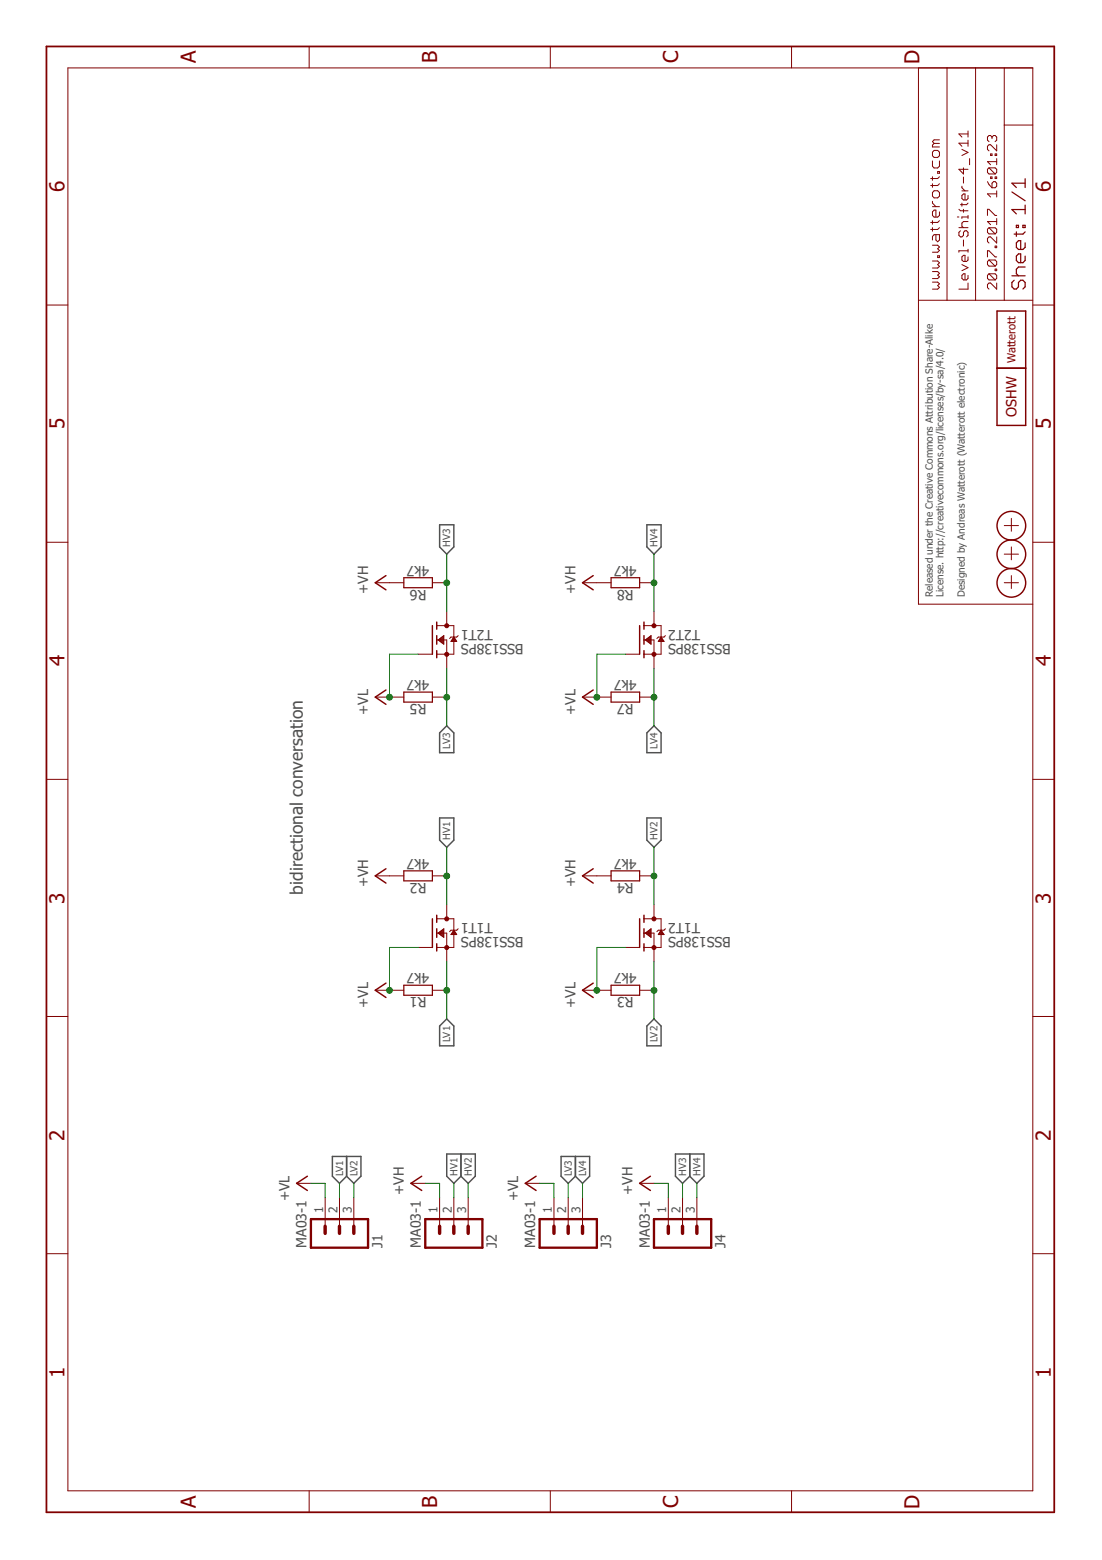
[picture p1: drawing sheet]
<?xml version="1.0" encoding="utf-8"?>
<!DOCTYPE eagle SYSTEM "eagle.dtd">
<eagle version="7.7.0">
<drawing>
<settings>
<setting alwaysvectorfont="no"/>
<setting verticaltext="up"/>
</settings>
<grid distance="0.1" unitdist="inch" unit="inch" style="lines" multiple="1" display="no" altdistance="0.01" altunitdist="inch" altunit="inch"/>
<schematic xreflabel="%F%N/%S.%C%R" xrefpart="/%S.%C%R">
<libraries>
<library name="we-rcl">
<symbols>
<symbol name="RESISTOR">
<pin name="1" x="-5.08" y="0" visible="off" length="short" direction="pas" swaplevel="1"/>
<pin name="2" x="5.08" y="0" visible="off" length="short" direction="pas" swaplevel="1" rot="R180"/>
<wire x1="-2.54" y1="0.889" x2="2.54" y2="0.889" width="0.2032" layer="94"/>
<wire x1="2.54" y1="0.889" x2="2.54" y2="-0.889" width="0.2032" layer="94"/>
<wire x1="2.54" y1="-0.889" x2="-2.54" y2="-0.889" width="0.2032" layer="94"/>
<wire x1="-2.54" y1="-0.889" x2="-2.54" y2="0.889" width="0.2032" layer="94"/>
<text x="0" y="1.27" size="1.778" layer="95" align="bottom-center">&gt;NAME</text>
<text x="0" y="-1.27" size="1.778" layer="96" align="top-center">&gt;VALUE</text>
</symbol>
</symbols>
<devicesets>
<deviceset name="RESISTOR" prefix="R" uservalue="yes">
<gates>
<gate name="R" symbol="RESISTOR" x="0" y="0"/>
</gates>
<devices>
<device name="-0603" package="C0603">
<connects>
<connect gate="R" pin="1" pad="1"/>
<connect gate="R" pin="2" pad="2"/>
</connects>
<technologies>
<technology name=""/>
</technologies>
</device>
<device name="-0805" package="C0805">
<connects>
<connect gate="R" pin="1" pad="1"/>
<connect gate="R" pin="2" pad="2"/>
</connects>
<technologies>
<technology name=""/>
</technologies>
</device>
<device name="-0402" package="C0402">
<connects>
<connect gate="R" pin="1" pad="1"/>
<connect gate="R" pin="2" pad="2"/>
</connects>
<technologies>
<technology name=""/>
</technologies>
</device>
<device name="-1206" package="C1206">
<connects>
<connect gate="R" pin="1" pad="1"/>
<connect gate="R" pin="2" pad="2"/>
</connects>
<technologies>
<technology name=""/>
</technologies>
</device>
<device name="-0201" package="C0201">
<connects>
<connect gate="R" pin="1" pad="1"/>
<connect gate="R" pin="2" pad="2"/>
</connects>
<technologies>
<technology name=""/>
</technologies>
</device>
<device name="-1210" package="C1210">
<connects>
<connect gate="R" pin="1" pad="1"/>
<connect gate="R" pin="2" pad="2"/>
</connects>
<technologies>
<technology name=""/>
</technologies>
</device>
<device name="-1808" package="C1808">
<connects>
<connect gate="R" pin="1" pad="1"/>
<connect gate="R" pin="2" pad="2"/>
</connects>
<technologies>
<technology name=""/>
</technologies>
</device>
<device name="-1812" package="C1812">
<connects>
<connect gate="R" pin="1" pad="1"/>
<connect gate="R" pin="2" pad="2"/>
</connects>
<technologies>
<technology name=""/>
</technologies>
</device>
<device name="-1825" package="C1825">
<connects>
<connect gate="R" pin="1" pad="1"/>
<connect gate="R" pin="2" pad="2"/>
</connects>
<technologies>
<technology name=""/>
</technologies>
</device>
<device name="-07" package="R0207/7">
<connects>
<connect gate="R" pin="1" pad="1"/>
<connect gate="R" pin="2" pad="2"/>
</connects>
<technologies>
<technology name=""/>
</technologies>
</device>
<device name="-10" package="R0207/10">
<connects>
<connect gate="R" pin="1" pad="1"/>
<connect gate="R" pin="2" pad="2"/>
</connects>
<technologies>
<technology name=""/>
</technologies>
</device>
<device name="-12" package="R0207/12">
<connects>
<connect gate="R" pin="1" pad="1"/>
<connect gate="R" pin="2" pad="2"/>
</connects>
<technologies>
<technology name=""/>
</technologies>
</device>
<device name="-15" package="R0207/15">
<connects>
<connect gate="R" pin="1" pad="1"/>
<connect gate="R" pin="2" pad="2"/>
</connects>
<technologies>
<technology name=""/>
</technologies>
</device>
<device name="10LP" package="R0207/10-LARGE_PADS">
<connects>
<connect gate="R" pin="1" pad="1"/>
<connect gate="R" pin="2" pad="2"/>
</connects>
<technologies>
<technology name=""/>
</technologies>
</device>
</devices>
</deviceset>
</devicesets>
</library>
<library name="we-symbol">
<symbols>
<symbol name="A4L-LOC">
<wire x1="256.54" y1="3.81" x2="256.54" y2="8.89" width="0.1016" layer="94"/>
<wire x1="256.54" y1="8.89" x2="256.54" y2="13.97" width="0.1016" layer="94"/>
<wire x1="256.54" y1="13.97" x2="256.54" y2="19.05" width="0.1016" layer="94"/>
<wire x1="256.54" y1="19.05" x2="256.54" y2="24.13" width="0.1016" layer="94"/>
<wire x1="161.29" y1="3.81" x2="161.29" y2="24.13" width="0.1016" layer="94"/>
<wire x1="161.29" y1="24.13" x2="215.265" y2="24.13" width="0.1016" layer="94"/>
<wire x1="215.265" y1="24.13" x2="256.54" y2="24.13" width="0.1016" layer="94"/>
<wire x1="246.38" y1="3.81" x2="246.38" y2="8.89" width="0.1016" layer="94"/>
<wire x1="246.38" y1="8.89" x2="256.54" y2="8.89" width="0.1016" layer="94"/>
<wire x1="246.38" y1="8.89" x2="215.265" y2="8.89" width="0.1016" layer="94"/>
<wire x1="215.265" y1="8.89" x2="215.265" y2="3.81" width="0.1016" layer="94"/>
<wire x1="215.265" y1="8.89" x2="215.265" y2="13.97" width="0.1016" layer="94"/>
<wire x1="215.265" y1="13.97" x2="256.54" y2="13.97" width="0.1016" layer="94"/>
<wire x1="215.265" y1="13.97" x2="215.265" y2="19.05" width="0.1016" layer="94"/>
<wire x1="215.265" y1="19.05" x2="256.54" y2="19.05" width="0.1016" layer="94"/>
<wire x1="215.265" y1="19.05" x2="215.265" y2="24.13" width="0.1016" layer="94"/>
<frame x1="0" y1="0" x2="260.35" y2="179.07" columns="6" rows="4" layer="94"/>
<text x="217.17" y="15.24" size="1.778" layer="94" font="vector">&gt;DRAWING_NAME</text>
<text x="217.17" y="10.16" size="1.778" layer="94" font="vector">&gt;LAST_DATE_TIME</text>
<text x="230.505" y="5.08" size="2.54" layer="94" font="vector">&gt;SHEET</text>
<text x="217.17" y="5.08" size="2.54" layer="94" font="vector">Sheet:</text>
<text x="217.17" y="20.32" size="2.032" layer="94" font="vector">www.watterott.com</text>
</symbol>
<symbol name="OSHW_LOGO">
<wire x1="5.08" y1="2.54" x2="5.08" y2="-2.54" width="0.254" layer="94"/>
<wire x1="5.08" y1="-2.54" x2="-5.08" y2="-2.54" width="0.254" layer="94"/>
<wire x1="-5.08" y1="-2.54" x2="-5.08" y2="2.54" width="0.254" layer="94"/>
<wire x1="-5.08" y1="2.54" x2="5.08" y2="2.54" width="0.254" layer="94"/>
<text x="0" y="0" size="1.778" layer="94" align="center">OSHW</text>
</symbol>
<symbol name="PASSER">
<wire x1="-1.016" y1="0" x2="1.27" y2="0" width="0.127" layer="94"/>
<wire x1="0" y1="1.27" x2="0" y2="-1.27" width="0.127" layer="94"/>
<circle x="0" y="0" radius="2.54" width="0.254" layer="94"/>
</symbol>
<symbol name="WE_LOGO">
<wire x1="5.08" y1="2.54" x2="5.08" y2="-2.54" width="0.254" layer="94"/>
<wire x1="5.08" y1="-2.54" x2="-5.08" y2="-2.54" width="0.254" layer="94"/>
<wire x1="-5.08" y1="-2.54" x2="-5.08" y2="2.54" width="0.254" layer="94"/>
<wire x1="-5.08" y1="2.54" x2="5.08" y2="2.54" width="0.254" layer="94"/>
<text x="0" y="0" size="1.4224" layer="94" align="center">Watterott</text>
</symbol>
</symbols>
<devicesets>
<deviceset name="FRAME-A4L" prefix="FRAME">
<gates>
<gate name="F" symbol="A4L-LOC" x="0" y="0"/>
</gates>
<devices>
<device name="">
<technologies>
<technology name=""/>
</technologies>
</device>
</devices>
</deviceset>
<deviceset name="OSHW_LOGO" prefix="LOGO">
<gates>
<gate name="L" symbol="OSHW_LOGO" x="0" y="0"/>
</gates>
<devices>
<device name="X0100" package="OSHW_6X100">
<technologies>
<technology name=""/>
</technologies>
</device>
<device name="X0150" package="OSHW_6X150">
<technologies>
<technology name=""/>
</technologies>
</device>
<device name="X0200" package="OSHW_6X200">
<technologies>
<technology name=""/>
</technologies>
</device>
<device name="X0070" package="OSHW_6X70">
<technologies>
<technology name=""/>
</technologies>
</device>
</devices>
</deviceset>
<deviceset name="PASSER" prefix="X">
<gates>
<gate name="X" symbol="PASSER" x="0" y="0"/>
</gates>
<devices>
<device name="-07" package="PASSER_07MM">
<technologies>
<technology name=""/>
</technologies>
</device>
<device name="-04" package="PASSER_04MM">
<technologies>
<technology name=""/>
</technologies>
</device>
</devices>
</deviceset>
<deviceset name="LOGO" prefix="LOGO">
<gates>
<gate name="L" symbol="WE_LOGO" x="0" y="0"/>
</gates>
<devices>
<device name="-PLACE" package="LOGO_TPLACE">
<technologies>
<technology name=""/>
</technologies>
</device>
<device name="-LAYER" package="LOGO_TOP">
<technologies>
<technology name=""/>
</technologies>
</device>
<device name="-STOP" package="LOGO_STOP">
<technologies>
<technology name=""/>
</technologies>
</device>
<device name="-S_STOP" package="SPARK_STOP">
<technologies>
<technology name=""/>
</technologies>
</device>
<device name="-S_LAYER" package="SPARK_TOP">
<technologies>
<technology name=""/>
</technologies>
</device>
<device name="-S_PLACE_M" package="SPARK_TPLACE_M">
<technologies>
<technology name=""/>
</technologies>
</device>
<device name="-S_PLACE_S" package="SPARK_TPLACE_S">
<technologies>
<technology name=""/>
</technologies>
</device>
</devices>
</deviceset>
</devicesets>
</library>
<library name="supply1">
<symbols>
<symbol name="+5V">
<wire x1="1.27" y1="-1.905" x2="0" y2="0" width="0.254" layer="94"/>
<wire x1="0" y1="0" x2="-1.27" y2="-1.905" width="0.254" layer="94"/>
<text x="-2.54" y="-5.08" size="1.778" layer="96" rot="R90">&gt;VALUE</text>
<pin name="+5V" x="0" y="-2.54" visible="off" length="short" direction="sup" rot="R90"/>
</symbol>
<symbol name="+3V3">
<wire x1="1.27" y1="-1.905" x2="0" y2="0" width="0.254" layer="94"/>
<wire x1="0" y1="0" x2="-1.27" y2="-1.905" width="0.254" layer="94"/>
<text x="-2.54" y="-5.08" size="1.778" layer="96" rot="R90">&gt;VALUE</text>
<pin name="+3V3" x="0" y="-2.54" visible="off" length="short" direction="sup" rot="R90"/>
</symbol>
</symbols>
<devicesets>
<deviceset name="+5V" prefix="P+">
<gates>
<gate name="1" symbol="+5V" x="0" y="0"/>
</gates>
<devices>
<device name="">
<technologies>
<technology name=""/>
</technologies>
</device>
</devices>
</deviceset>
<deviceset name="+3V3" prefix="+3V3">
<gates>
<gate name="G$1" symbol="+3V3" x="0" y="0"/>
</gates>
<devices>
<device name="">
<technologies>
<technology name=""/>
</technologies>
</device>
</devices>
</deviceset>
</devicesets>
</library>
<library name="we-transistor">
<symbols>
<symbol name="MOSFET_N-CHN">
<text x="2.54" y="0" size="1.778" layer="95">&gt;NAME</text>
<text x="2.54" y="-2.54" size="1.778" layer="96">&gt;VALUE</text>
<pin name="G" x="-5.08" y="-2.54" visible="off" length="short" direction="pas"/>
<pin name="D" x="0" y="5.08" visible="off" length="short" direction="pas" rot="R270"/>
<pin name="S" x="0" y="-5.08" visible="off" length="short" direction="pas" rot="R90"/>
<wire x1="-1.778" y1="0.762" x2="-1.778" y2="0" width="0.254" layer="94"/>
<wire x1="-1.778" y1="0" x2="-1.778" y2="-0.762" width="0.254" layer="94"/>
<wire x1="-1.778" y1="3.175" x2="-1.778" y2="2.54" width="0.254" layer="94"/>
<wire x1="-1.778" y1="2.54" x2="-1.778" y2="1.905" width="0.254" layer="94"/>
<wire x1="-1.778" y1="0" x2="0" y2="0" width="0.1524" layer="94"/>
<wire x1="0" y1="0" x2="0" y2="-2.54" width="0.1524" layer="94"/>
<wire x1="-1.778" y1="-1.905" x2="-1.778" y2="-2.54" width="0.254" layer="94"/>
<wire x1="-1.778" y1="-2.54" x2="-1.778" y2="-3.175" width="0.254" layer="94"/>
<wire x1="-2.54" y1="2.54" x2="-2.54" y2="-2.54" width="0.254" layer="94"/>
<wire x1="0" y1="-2.54" x2="-1.778" y2="-2.54" width="0.1524" layer="94"/>
<wire x1="1.27" y1="2.54" x2="1.27" y2="0.508" width="0.1524" layer="94"/>
<wire x1="1.27" y1="0.508" x2="1.27" y2="-2.54" width="0.1524" layer="94"/>
<wire x1="0" y1="-2.54" x2="1.27" y2="-2.54" width="0.1524" layer="94"/>
<wire x1="-1.778" y1="2.54" x2="1.27" y2="2.54" width="0.1524" layer="94"/>
<wire x1="2.032" y1="0.762" x2="1.778" y2="0.508" width="0.1524" layer="94"/>
<wire x1="1.778" y1="0.508" x2="1.27" y2="0.508" width="0.1524" layer="94"/>
<wire x1="1.27" y1="0.508" x2="0.762" y2="0.508" width="0.1524" layer="94"/>
<wire x1="0.762" y1="0.508" x2="0.508" y2="0.254" width="0.1524" layer="94"/>
<circle x="0" y="-2.54" radius="0.3592" width="0" layer="94"/>
<circle x="0" y="2.54" radius="0.3592" width="0" layer="94"/>
<polygon width="0.1524" layer="94">
<vertex x="1.27" y="0.508"/>
<vertex x="0.762" y="-0.254"/>
<vertex x="1.778" y="-0.254"/>
</polygon>
<polygon width="0.1524" layer="94">
<vertex x="-1.524" y="0"/>
<vertex x="-0.508" y="0.762"/>
<vertex x="-0.508" y="-0.762"/>
</polygon>
</symbol>
</symbols>
<devicesets>
<deviceset name="BSS138PS" prefix="T">
<gates>
<gate name="T1" symbol="MOSFET_N-CHN" x="0" y="10.16"/>
<gate name="T2" symbol="MOSFET_N-CHN" x="0" y="-10.16"/>
</gates>
<devices>
<device name="" package="SOT363">
<connects>
<connect gate="T1" pin="D" pad="6"/>
<connect gate="T1" pin="G" pad="2"/>
<connect gate="T1" pin="S" pad="1"/>
<connect gate="T2" pin="D" pad="3"/>
<connect gate="T2" pin="G" pad="5"/>
<connect gate="T2" pin="S" pad="4"/>
</connects>
<technologies>
<technology name=""/>
</technologies>
</device>
</devices>
</deviceset>
</devicesets>
</library>
<library name="we-con">
<symbols>
<symbol name="MA03-1">
<wire x1="3.81" y1="-5.08" x2="-1.27" y2="-5.08" width="0.4064" layer="94"/>
<wire x1="1.27" y1="2.54" x2="2.54" y2="2.54" width="0.6096" layer="94"/>
<wire x1="1.27" y1="0" x2="2.54" y2="0" width="0.6096" layer="94"/>
<wire x1="1.27" y1="-2.54" x2="2.54" y2="-2.54" width="0.6096" layer="94"/>
<wire x1="-1.27" y1="5.08" x2="-1.27" y2="-5.08" width="0.4064" layer="94"/>
<wire x1="3.81" y1="-5.08" x2="3.81" y2="5.08" width="0.4064" layer="94"/>
<wire x1="-1.27" y1="5.08" x2="3.81" y2="5.08" width="0.4064" layer="94"/>
<text x="-1.27" y="-7.62" size="1.778" layer="96">&gt;VALUE</text>
<text x="-1.27" y="5.842" size="1.778" layer="95">&gt;NAME</text>
<pin name="1" x="7.62" y="-2.54" visible="pad" length="middle" direction="pas" swaplevel="1" rot="R180"/>
<pin name="2" x="7.62" y="0" visible="pad" length="middle" direction="pas" swaplevel="1" rot="R180"/>
<pin name="3" x="7.62" y="2.54" visible="pad" length="middle" direction="pas" swaplevel="1" rot="R180"/>
</symbol>
</symbols>
<devicesets>
<deviceset name="MA03-1" prefix="J">
<gates>
<gate name="J" symbol="MA03-1" x="0" y="0"/>
</gates>
<devices>
<device name="" package="MA03-1">
<connects>
<connect gate="J" pin="1" pad="1"/>
<connect gate="J" pin="2" pad="2"/>
<connect gate="J" pin="3" pad="3"/>
</connects>
<technologies>
<technology name=""/>
</technologies>
</device>
</devices>
</deviceset>
</devicesets>
</library>
</libraries>
<attributes>
</attributes>
<variantdefs>
</variantdefs>
<classes>
<class number="0" name="default" width="0" drill="0">
</class>
</classes>
<parts>
<part name="FRAME1" library="we-symbol" deviceset="FRAME-A4L" device=""/>
<part name="LOGO1" library="we-symbol" deviceset="OSHW_LOGO" device="X0070"/>
<part name="X1" library="we-symbol" deviceset="PASSER" device="-07"/>
<part name="X2" library="we-symbol" deviceset="PASSER" device="-07"/>
<part name="LOGO2" library="we-symbol" deviceset="LOGO" device="-S_PLACE_S"/>
<part name="T1" library="we-transistor" deviceset="BSS138PS" device=""/>
<part name="T2" library="we-transistor" deviceset="BSS138PS" device=""/>
<part name="R1" library="we-rcl" deviceset="RESISTOR" device="-0402" value="4k7"/>
<part name="+VH" library="supply1" deviceset="+5V" device="" value="+VH"/>
<part name="R2" library="we-rcl" deviceset="RESISTOR" device="-0402" value="4k7"/>
<part name="VL" library="supply1" deviceset="+3V3" device="" value="+VL"/>
<part name="R3" library="we-rcl" deviceset="RESISTOR" device="-0402" value="4k7"/>
<part name="+VH1" library="supply1" deviceset="+5V" device="" value="+VH"/>
<part name="R4" library="we-rcl" deviceset="RESISTOR" device="-0402" value="4k7"/>
<part name="VL1" library="supply1" deviceset="+3V3" device="" value="+VL"/>
<part name="R5" library="we-rcl" deviceset="RESISTOR" device="-0402" value="4k7"/>
<part name="+VH2" library="supply1" deviceset="+5V" device="" value="+VH"/>
<part name="R6" library="we-rcl" deviceset="RESISTOR" device="-0402" value="4k7"/>
<part name="VL2" library="supply1" deviceset="+3V3" device="" value="+VL"/>
<part name="R7" library="we-rcl" deviceset="RESISTOR" device="-0402" value="4k7"/>
<part name="+VH3" library="supply1" deviceset="+5V" device="" value="+VH"/>
<part name="R8" library="we-rcl" deviceset="RESISTOR" device="-0402" value="4k7"/>
<part name="VL3" library="supply1" deviceset="+3V3" device="" value="+VL"/>
<part name="J1" library="we-con" deviceset="MA03-1" device=""/>
<part name="J2" library="we-con" deviceset="MA03-1" device=""/>
<part name="J3" library="we-con" deviceset="MA03-1" device=""/>
<part name="J4" library="we-con" deviceset="MA03-1" device=""/>
<part name="VL4" library="supply1" deviceset="+3V3" device="" value="+VL"/>
<part name="VL5" library="supply1" deviceset="+3V3" device="" value="+VL"/>
<part name="+VH4" library="supply1" deviceset="+5V" device="" value="+VH"/>
<part name="+VH5" library="supply1" deviceset="+5V" device="" value="+VH"/>
<part name="X3" library="we-symbol" deviceset="PASSER" device="-07"/>
</parts>
<sheets>
<sheet>
<plain>
<text x="162.56" y="22.86" size="1.27" layer="95" align="top-left">Released under the Creative Commons Attribution Share-Alike 
License. http://creativecommons.org/licenses/by-sa/4.0/

Designed by Andreas Watterott (Watterott electronic)</text>
<text x="127" y="134.62" size="2.1844" layer="97" align="center">bidirectional conversation</text>
</plain>
<instances>
<instance part="FRAME1" gate="F" x="0" y="0"/>
<instance part="LOGO1" gate="L" x="198.12" y="7.62"/>
<instance part="X1" gate="X" x="165.1" y="7.62"/>
<instance part="X2" gate="X" x="170.18" y="7.62"/>
<instance part="LOGO2" gate="L" x="208.28" y="7.62"/>
<instance part="T1" gate="T1" x="102.87" y="107.95" rot="R270"/>
<instance part="T1" gate="T2" x="102.87" y="71.12" rot="R270"/>
<instance part="T2" gate="T1" x="154.94" y="107.95" rot="R270"/>
<instance part="T2" gate="T2" x="154.94" y="71.12" rot="R270"/>
<instance part="R1" gate="R" x="92.71" y="113.03" smashed="yes" rot="R90">
<attribute name="NAME" x="91.44" y="113.03" size="1.778" layer="95" rot="R90" align="bottom-center"/>
<attribute name="VALUE" x="93.98" y="113.03" size="1.778" layer="96" rot="R90" align="top-center"/>
</instance>
<instance part="+VH" gate="1" x="113.03" y="120.65" smashed="yes">
<attribute name="VALUE" x="110.998" y="121.92" size="1.778" layer="96"/>
</instance>
<instance part="R2" gate="R" x="113.03" y="113.03" smashed="yes" rot="R90">
<attribute name="NAME" x="111.76" y="113.03" size="1.778" layer="95" rot="R90" align="bottom-center"/>
<attribute name="VALUE" x="114.3" y="113.03" size="1.778" layer="96" rot="R90" align="top-center"/>
</instance>
<instance part="VL" gate="G$1" x="92.71" y="120.65" smashed="yes">
<attribute name="VALUE" x="89.535" y="121.92" size="1.778" layer="96"/>
</instance>
<instance part="R3" gate="R" x="92.71" y="76.2" smashed="yes" rot="R90">
<attribute name="NAME" x="91.44" y="76.2" size="1.778" layer="95" rot="R90" align="bottom-center"/>
<attribute name="VALUE" x="93.98" y="76.2" size="1.778" layer="96" rot="R90" align="top-center"/>
</instance>
<instance part="+VH1" gate="1" x="113.03" y="83.82" smashed="yes">
<attribute name="VALUE" x="110.998" y="85.09" size="1.778" layer="96"/>
</instance>
<instance part="R4" gate="R" x="113.03" y="76.2" smashed="yes" rot="R90">
<attribute name="NAME" x="111.76" y="76.2" size="1.778" layer="95" rot="R90" align="bottom-center"/>
<attribute name="VALUE" x="114.3" y="76.2" size="1.778" layer="96" rot="R90" align="top-center"/>
</instance>
<instance part="VL1" gate="G$1" x="92.71" y="83.82" smashed="yes">
<attribute name="VALUE" x="89.535" y="85.09" size="1.778" layer="96"/>
</instance>
<instance part="R5" gate="R" x="144.78" y="113.03" smashed="yes" rot="R90">
<attribute name="NAME" x="143.51" y="113.03" size="1.778" layer="95" rot="R90" align="bottom-center"/>
<attribute name="VALUE" x="146.05" y="113.03" size="1.778" layer="96" rot="R90" align="top-center"/>
</instance>
<instance part="+VH2" gate="1" x="165.1" y="120.65" smashed="yes">
<attribute name="VALUE" x="163.068" y="121.92" size="1.778" layer="96"/>
</instance>
<instance part="R6" gate="R" x="165.1" y="113.03" smashed="yes" rot="R90">
<attribute name="NAME" x="163.83" y="113.03" size="1.778" layer="95" rot="R90" align="bottom-center"/>
<attribute name="VALUE" x="166.37" y="113.03" size="1.778" layer="96" rot="R90" align="top-center"/>
</instance>
<instance part="VL2" gate="G$1" x="144.78" y="120.65" smashed="yes">
<attribute name="VALUE" x="141.605" y="121.92" size="1.778" layer="96"/>
</instance>
<instance part="R7" gate="R" x="144.78" y="76.2" smashed="yes" rot="R90">
<attribute name="NAME" x="143.51" y="76.2" size="1.778" layer="95" rot="R90" align="bottom-center"/>
<attribute name="VALUE" x="146.05" y="76.2" size="1.778" layer="96" rot="R90" align="top-center"/>
</instance>
<instance part="+VH3" gate="1" x="165.1" y="83.82" smashed="yes">
<attribute name="VALUE" x="163.068" y="85.09" size="1.778" layer="96"/>
</instance>
<instance part="R8" gate="R" x="165.1" y="76.2" smashed="yes" rot="R90">
<attribute name="NAME" x="163.83" y="76.2" size="1.778" layer="95" rot="R90" align="bottom-center"/>
<attribute name="VALUE" x="166.37" y="76.2" size="1.778" layer="96" rot="R90" align="top-center"/>
</instance>
<instance part="VL3" gate="G$1" x="144.78" y="83.82" smashed="yes">
<attribute name="VALUE" x="141.605" y="85.09" size="1.778" layer="96"/>
</instance>
<instance part="J1" gate="J" x="48.26" y="127" rot="MR180"/>
<instance part="J2" gate="J" x="48.26" y="106.68" rot="MR180"/>
<instance part="J3" gate="J" x="48.26" y="86.36" rot="MR180"/>
<instance part="J4" gate="J" x="48.26" y="66.04" rot="MR180"/>
<instance part="VL4" gate="G$1" x="58.42" y="134.62" smashed="yes">
<attribute name="VALUE" x="55.245" y="135.89" size="1.778" layer="96"/>
</instance>
<instance part="VL5" gate="G$1" x="58.42" y="93.98" smashed="yes">
<attribute name="VALUE" x="55.245" y="95.25" size="1.778" layer="96"/>
</instance>
<instance part="+VH4" gate="1" x="58.42" y="114.3" smashed="yes">
<attribute name="VALUE" x="56.388" y="115.57" size="1.778" layer="96"/>
</instance>
<instance part="+VH5" gate="1" x="58.42" y="73.66" smashed="yes">
<attribute name="VALUE" x="56.388" y="74.93" size="1.778" layer="96"/>
</instance>
<instance part="X3" gate="X" x="175.26" y="7.62"/>
</instances>
<busses>
</busses>
<nets>
<net name="+VL" class="0">
<segment>
<pinref part="T1" gate="T1" pin="G"/>
<wire x1="100.33" y1="113.03" x2="100.33" y2="118.11" width="0.1524" layer="91"/>
<pinref part="R1" gate="R" pin="2"/>
<wire x1="92.71" y1="118.11" x2="100.33" y2="118.11" width="0.1524" layer="91"/>
<pinref part="VL" gate="G$1" pin="+3V3"/>
<junction x="92.71" y="118.11"/>
</segment>
<segment>
<wire x1="100.33" y1="76.2" x2="100.33" y2="81.28" width="0.1524" layer="91"/>
<pinref part="R3" gate="R" pin="2"/>
<wire x1="92.71" y1="81.28" x2="100.33" y2="81.28" width="0.1524" layer="91"/>
<pinref part="VL1" gate="G$1" pin="+3V3"/>
<junction x="92.71" y="81.28"/>
<pinref part="T1" gate="T2" pin="G"/>
</segment>
<segment>
<wire x1="152.4" y1="113.03" x2="152.4" y2="118.11" width="0.1524" layer="91"/>
<pinref part="R5" gate="R" pin="2"/>
<wire x1="144.78" y1="118.11" x2="152.4" y2="118.11" width="0.1524" layer="91"/>
<pinref part="VL2" gate="G$1" pin="+3V3"/>
<junction x="144.78" y="118.11"/>
<pinref part="T2" gate="T1" pin="G"/>
</segment>
<segment>
<wire x1="152.4" y1="76.2" x2="152.4" y2="81.28" width="0.1524" layer="91"/>
<pinref part="R7" gate="R" pin="2"/>
<wire x1="144.78" y1="81.28" x2="152.4" y2="81.28" width="0.1524" layer="91"/>
<pinref part="VL3" gate="G$1" pin="+3V3"/>
<junction x="144.78" y="81.28"/>
<pinref part="T2" gate="T2" pin="G"/>
</segment>
<segment>
<wire x1="58.42" y1="132.08" x2="58.42" y2="129.54" width="0.1524" layer="91"/>
<pinref part="J1" gate="J" pin="1"/>
<wire x1="58.42" y1="129.54" x2="55.88" y2="129.54" width="0.1524" layer="91"/>
<pinref part="VL4" gate="G$1" pin="+3V3"/>
</segment>
<segment>
<wire x1="58.42" y1="91.44" x2="58.42" y2="88.9" width="0.1524" layer="91"/>
<pinref part="J3" gate="J" pin="1"/>
<wire x1="58.42" y1="88.9" x2="55.88" y2="88.9" width="0.1524" layer="91"/>
<pinref part="VL5" gate="G$1" pin="+3V3"/>
</segment>
</net>
<net name="LV4" class="0">
<segment>
<pinref part="R7" gate="R" pin="1"/>
<wire x1="149.86" y1="71.12" x2="144.78" y2="71.12" width="0.1524" layer="91"/>
<wire x1="144.78" y1="71.12" x2="139.7" y2="71.12" width="0.1524" layer="91"/>
<junction x="144.78" y="71.12"/>
<label x="139.7" y="71.12" size="1.27" layer="95" rot="R180" xref="yes"/>
<pinref part="T2" gate="T2" pin="S"/>
</segment>
<segment>
<pinref part="J3" gate="J" pin="3"/>
<wire x1="58.42" y1="83.82" x2="55.88" y2="83.82" width="0.1524" layer="91"/>
<label x="58.42" y="83.82" size="1.27" layer="95" xref="yes"/>
</segment>
</net>
<net name="HV4" class="0">
<segment>
<pinref part="R8" gate="R" pin="1"/>
<wire x1="160.02" y1="71.12" x2="165.1" y2="71.12" width="0.1524" layer="91"/>
<wire x1="170.18" y1="71.12" x2="165.1" y2="71.12" width="0.1524" layer="91"/>
<junction x="165.1" y="71.12"/>
<label x="170.18" y="71.12" size="1.27" layer="95" xref="yes"/>
<pinref part="T2" gate="T2" pin="D"/>
</segment>
<segment>
<pinref part="J4" gate="J" pin="3"/>
<wire x1="58.42" y1="63.5" x2="55.88" y2="63.5" width="0.1524" layer="91"/>
<label x="58.42" y="63.5" size="1.27" layer="95" xref="yes"/>
</segment>
</net>
<net name="+VH" class="0">
<segment>
<pinref part="R2" gate="R" pin="2"/>
<pinref part="+VH" gate="1" pin="+5V"/>
</segment>
<segment>
<pinref part="R4" gate="R" pin="2"/>
<pinref part="+VH1" gate="1" pin="+5V"/>
</segment>
<segment>
<pinref part="R6" gate="R" pin="2"/>
<pinref part="+VH2" gate="1" pin="+5V"/>
</segment>
<segment>
<pinref part="R8" gate="R" pin="2"/>
<pinref part="+VH3" gate="1" pin="+5V"/>
</segment>
<segment>
<wire x1="58.42" y1="111.76" x2="58.42" y2="109.22" width="0.1524" layer="91"/>
<pinref part="J2" gate="J" pin="1"/>
<wire x1="58.42" y1="109.22" x2="55.88" y2="109.22" width="0.1524" layer="91"/>
<pinref part="+VH4" gate="1" pin="+5V"/>
</segment>
<segment>
<wire x1="58.42" y1="71.12" x2="58.42" y2="68.58" width="0.1524" layer="91"/>
<pinref part="J4" gate="J" pin="1"/>
<wire x1="58.42" y1="68.58" x2="55.88" y2="68.58" width="0.1524" layer="91"/>
<pinref part="+VH5" gate="1" pin="+5V"/>
</segment>
</net>
<net name="LV1" class="0">
<segment>
<pinref part="T1" gate="T1" pin="S"/>
<pinref part="R1" gate="R" pin="1"/>
<wire x1="97.79" y1="107.95" x2="92.71" y2="107.95" width="0.1524" layer="91"/>
<wire x1="92.71" y1="107.95" x2="87.63" y2="107.95" width="0.1524" layer="91"/>
<junction x="92.71" y="107.95"/>
<label x="87.63" y="107.95" size="1.27" layer="95" rot="R180" xref="yes"/>
</segment>
<segment>
<pinref part="J1" gate="J" pin="2"/>
<wire x1="58.42" y1="127" x2="55.88" y2="127" width="0.1524" layer="91"/>
<label x="58.42" y="127" size="1.27" layer="95" xref="yes"/>
</segment>
</net>
<net name="LV2" class="0">
<segment>
<pinref part="R3" gate="R" pin="1"/>
<wire x1="97.79" y1="71.12" x2="92.71" y2="71.12" width="0.1524" layer="91"/>
<wire x1="92.71" y1="71.12" x2="87.63" y2="71.12" width="0.1524" layer="91"/>
<junction x="92.71" y="71.12"/>
<label x="87.63" y="71.12" size="1.27" layer="95" rot="R180" xref="yes"/>
<pinref part="T1" gate="T2" pin="S"/>
</segment>
<segment>
<pinref part="J1" gate="J" pin="3"/>
<wire x1="58.42" y1="124.46" x2="55.88" y2="124.46" width="0.1524" layer="91"/>
<label x="58.42" y="124.46" size="1.27" layer="95" xref="yes"/>
</segment>
</net>
<net name="LV3" class="0">
<segment>
<pinref part="R5" gate="R" pin="1"/>
<wire x1="149.86" y1="107.95" x2="144.78" y2="107.95" width="0.1524" layer="91"/>
<wire x1="144.78" y1="107.95" x2="139.7" y2="107.95" width="0.1524" layer="91"/>
<junction x="144.78" y="107.95"/>
<label x="139.7" y="107.95" size="1.27" layer="95" rot="R180" xref="yes"/>
<pinref part="T2" gate="T1" pin="S"/>
</segment>
<segment>
<pinref part="J3" gate="J" pin="2"/>
<wire x1="58.42" y1="86.36" x2="55.88" y2="86.36" width="0.1524" layer="91"/>
<label x="58.42" y="86.36" size="1.27" layer="95" xref="yes"/>
</segment>
</net>
<net name="HV1" class="0">
<segment>
<pinref part="T1" gate="T1" pin="D"/>
<pinref part="R2" gate="R" pin="1"/>
<wire x1="107.95" y1="107.95" x2="113.03" y2="107.95" width="0.1524" layer="91"/>
<wire x1="118.11" y1="107.95" x2="113.03" y2="107.95" width="0.1524" layer="91"/>
<junction x="113.03" y="107.95"/>
<label x="118.11" y="107.95" size="1.27" layer="95" xref="yes"/>
</segment>
<segment>
<pinref part="J2" gate="J" pin="2"/>
<wire x1="58.42" y1="106.68" x2="55.88" y2="106.68" width="0.1524" layer="91"/>
<label x="58.42" y="106.68" size="1.27" layer="95" xref="yes"/>
</segment>
</net>
<net name="HV2" class="0">
<segment>
<pinref part="R4" gate="R" pin="1"/>
<wire x1="107.95" y1="71.12" x2="113.03" y2="71.12" width="0.1524" layer="91"/>
<wire x1="118.11" y1="71.12" x2="113.03" y2="71.12" width="0.1524" layer="91"/>
<junction x="113.03" y="71.12"/>
<label x="118.11" y="71.12" size="1.27" layer="95" xref="yes"/>
<pinref part="T1" gate="T2" pin="D"/>
</segment>
<segment>
<pinref part="J2" gate="J" pin="3"/>
<wire x1="58.42" y1="104.14" x2="55.88" y2="104.14" width="0.1524" layer="91"/>
<label x="58.42" y="104.14" size="1.27" layer="95" xref="yes"/>
</segment>
</net>
<net name="HV3" class="0">
<segment>
<pinref part="R6" gate="R" pin="1"/>
<wire x1="160.02" y1="107.95" x2="165.1" y2="107.95" width="0.1524" layer="91"/>
<wire x1="170.18" y1="107.95" x2="165.1" y2="107.95" width="0.1524" layer="91"/>
<junction x="165.1" y="107.95"/>
<label x="170.18" y="107.95" size="1.27" layer="95" xref="yes"/>
<pinref part="T2" gate="T1" pin="D"/>
</segment>
<segment>
<pinref part="J4" gate="J" pin="2"/>
<wire x1="58.42" y1="66.04" x2="55.88" y2="66.04" width="0.1524" layer="91"/>
<label x="58.42" y="66.04" size="1.27" layer="95" xref="yes"/>
</segment>
</net>
</nets>
</sheet>
</sheets>
</schematic>
</drawing>
<compatibility>
<note version="6.3" minversion="6.2.2" severity="warning">
Since Version 6.2.2 text objects can contain more than one line,
which will not be processed correctly with this version.
</note>
</compatibility>
</eagle>
